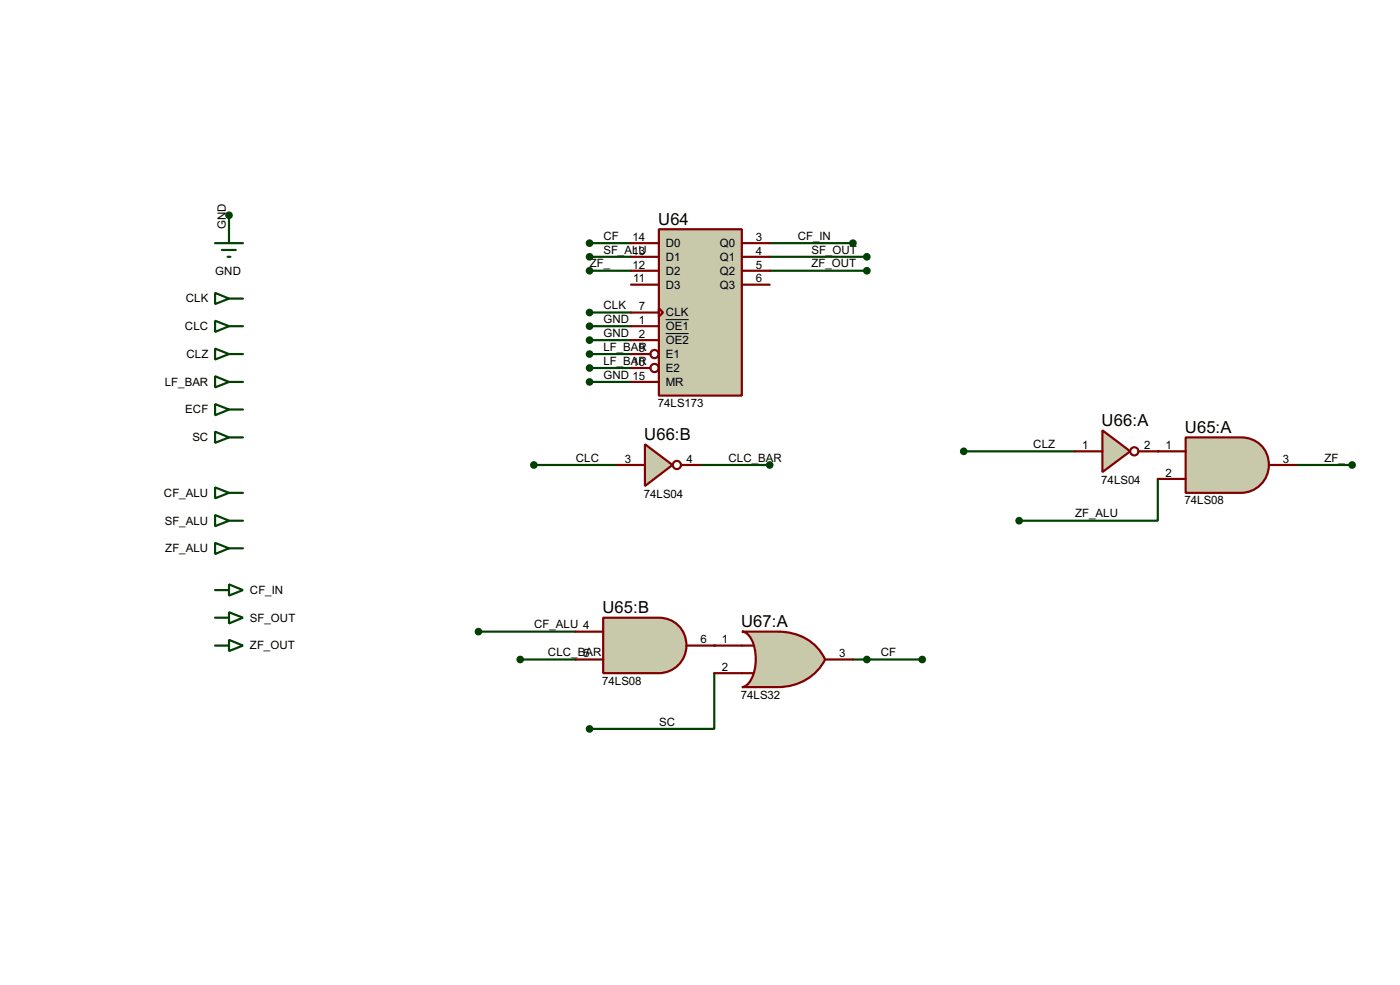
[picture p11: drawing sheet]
<svg xmlns="http://www.w3.org/2000/svg" width="256mm" height="180mm" viewBox="0 0 256 180" stroke-linecap="round" stroke-linejoin="round" font-family="sans-serif">
<path d="M42 39.4v2.6M108 57.2h7.6M108 59.7h7.6M108 44.5h7.6M108 47h7.6M108 49.6h7.6M141 47h17.8M141 49.6h17.8M108 62.3h7.6M108 64.8h7.6M108 67.4h7.6M108 69.9h7.6" fill="none" stroke="#004000" stroke-width=".4"/>
<circle cx="212.1" cy="82.6" r=".2" fill="#004000"/>
<path d="M141 44.5h15.3M97.8 85.1h15.3M128.3 85.1h12.7M176.6 82.6h20.3M212.1 87.7v7.6h-25.4M237.5 85.1h10.2M95.3 120.7h10.2" fill="none" stroke="#004000" stroke-width=".4"/>
<circle cx="130.9" cy="118.2" r=".2" fill="#004000"/>
<path d="M87.7 115.6h17.8M130.9 123.2v10.2h-22.9M156.3 120.7h12.7" fill="none" stroke="#004000" stroke-width=".4"/>
<path d="M120.7 42h15.2v30.4h-15.2z" fill="#c8c8aa" stroke="#800000" stroke-width=".4"/>
<g fill="none" stroke="#800000" stroke-width=".4">
<path d="M115.6 44.5h5.1M115.6 47h5.1M115.6 49.6h5.1M115.6 52.1h5.1M115.6 57.2h5.1M115.6 59.7h5.1M120.7 56.4l.8 .8-.8 .8zM135.9 44.5h5.1M135.9 47h5.1M135.9 49.6h5.1M135.9 52.1h5.1M115.6 62.3h5.1"/>
<path d="M115.6 64.8h3.6M115.6 67.4h3.6M115.6 69.9h5.1"/>
<circle cx="119.9" cy="64.8" r=".75"/>
<circle cx="119.9" cy="67.4" r=".75"/>
</g>
<path d="M122 58.5h4.2M122 61.1h4.2" fill="none" stroke="#000" stroke-width=".18"/>
<g fill="#004000" stroke="#004000" stroke-width=".4">
<circle cx="108" cy="57.2" r=".5"/>
<circle cx="108" cy="59.7" r=".5"/>
<circle cx="108" cy="62.3" r=".5"/>
<circle cx="108" cy="64.8" r=".5"/>
<circle cx="108" cy="67.4" r=".5"/>
<circle cx="108" cy="69.9" r=".5"/>
<circle cx="41.9" cy="39.4" r=".5"/>
<circle cx="108" cy="44.5" r=".5"/>
<circle cx="108" cy="47" r=".5"/>
<circle cx="108" cy="49.6" r=".5"/>
<circle cx="158.8" cy="47" r=".5"/>
<circle cx="158.8" cy="49.6" r=".5"/>
</g>
<g fill="none" stroke="#004000" stroke-width=".4">
<path d="M39.4 53.6l2.6 1.1-2.6 1zM39.4 58.7l2.6 1-2.6 1.1zM39.4 44.5h5.1M40.7 45.8h2.5M41.7 47h.5M42 42v2.5M42 54.7h2.5M42 59.7h2.5M39.4 63.8l2.6 1-2.6 1zM39.4 68.9l2.6 1-2.6 1zM39.4 74l2.6 1-2.6 1zM39.4 79l2.6 1.1-2.6 1z"/>
<path d="M42 64.8h2.5M42 69.9h2.5M42 75h2.5M39.4 89.2l2.6 1-2.6 1zM39.4 94.3l2.6 1-2.6 1zM39.4 99.4l2.6 1-2.6 1zM42 80.1h2.5M42 90.2h2.5M42 95.3h2.5M39.4 108h2.6M39.4 113.1h2.6M39.4 118.2h2.6"/>
<path d="M42 107l2.5 1-2.5 1zM42 112.1l2.5 1-2.5 1zM42 117.1l2.5 1.1-2.5 1zM42 100.4h2.5"/>
</g>
<path d="M217.2 80.1h10.2a5.1 5.1 0 0 1 5.1 5 5.1 5.1 0 0 1-5.1 5.1h-10.2z" fill-rule="evenodd" fill="#c8c8aa" stroke="#800000" stroke-width=".4"/>
<path d="M212.1 82.6h5.1M212.1 87.7h5.1M232.5 85.1h5" fill="none" stroke="#800000" stroke-width=".4"/>
<path d="M202 78.8l5.1 3.8-5.1 3.8z" fill="#c8c8aa" stroke="#800000" stroke-width=".4"/>
<g fill="none" stroke="#800000" stroke-width=".4">
<path d="M196.9 82.6h5.1M208.6 82.6h3.5"/>
<circle cx="207.8" cy="82.6" r=".75"/>
</g>
<g fill="#004000" stroke="#004000" stroke-width=".4">
<circle cx="186.7" cy="95.3" r=".5"/>
<circle cx="176.5" cy="82.6" r=".5"/>
<circle cx="247.7" cy="85.1" r=".5"/>
<circle cx="156.2" cy="44.5" r=".5"/>
</g>
<path d="M118.2 81.3l5 3.8-5 3.9z" fill="#c8c8aa" stroke="#800000" stroke-width=".4"/>
<g fill="none" stroke="#800000" stroke-width=".4">
<path d="M113.1 85.1h5.1M124.8 85.1h3.5"/>
<circle cx="124" cy="85.1" r=".75"/>
</g>
<g fill="#004000" stroke="#004000" stroke-width=".4">
<circle cx="141" cy="85.1" r=".5"/>
<circle cx="97.8" cy="85.1" r=".5"/>
<circle cx="95.3" cy="120.7" r=".5"/>
</g>
<path d="M135.9 115.6h6.6a9.1 9.1 0 0 1 8.7 5.1 9.5 9.5 0 0 1-8.7 5.1h-6.6a2.3 2.3 0 0 0 1.8-1.5 8.4 8.4 0 0 0-.4-7.9l-.9-.7z" fill-rule="evenodd" fill="#c8c8aa" stroke="#800000" stroke-width=".4"/>
<path d="M130.9 118.2h7.1M130.9 123.2h7.1M151.2 120.7h5.1" fill="none" stroke="#800000" stroke-width=".4"/>
<path d="M110.5 113.1h10.2a5.1 5.1 0 0 1 5.1 5 5.1 5.1 0 0 1-5.1 5.1h-10.2z" fill-rule="evenodd" fill="#c8c8aa" stroke="#800000" stroke-width=".4"/>
<path d="M105.5 115.6h5M125.8 118.2h5.1M105.5 120.7h5" fill="none" stroke="#800000" stroke-width=".4"/>
<g fill="#004000" stroke="#004000" stroke-width=".4">
<circle cx="108" cy="133.4" r=".5"/>
<circle cx="168.9" cy="120.7" r=".5"/>
<circle cx="158.8" cy="120.7" r=".5"/>
<circle cx="87.6" cy="115.6" r=".5"/>
</g>
<g font-size="3.4">
<text x="120.6" y="41.2">U64</text>
<text x="201.8" y="78">U66:A</text>
<text x="118" y="80.5">U66:B</text>
<text x="217.1" y="79.3">U65:A</text>
<text x="110.4" y="112.3">U65:B</text>
<text x="135.8" y="114.8">U67:A</text>
</g>
<g font-size="2.4">
<text x="41.4" y="41.9" transform="rotate(-90 41.4 41.9)">GND</text>
<text x="110.5" y="43.9">CF</text>
<text x="110.5" y="46.4">SF_AL3</text>
<text x="115.9" y="44.1">14</text>
<text x="115.9" y="46.6">1U</text>
<text x="122" y="45.2">D0</text>
<text x="122" y="47.7">D1</text>
<text x="131.9" y="45.2">Q0</text>
<text x="131.9" y="47.7">Q1</text>
<text x="138.5" y="44.1">3</text>
<text x="138.5" y="46.6">4</text>
<text x="146.1" y="43.9">CF_IN</text>
<text x="148.6" y="46.4">SF_OUT</text>
<text x="39.4" y="50.3">GND</text>
<text x="108" y="49">ZF_</text>
<text x="115.9" y="49.2">12</text>
<text x="116" y="51.7">11</text>
<text x="122" y="50.3">D2</text>
<text x="122" y="52.8">D3</text>
<text x="131.9" y="50.3">Q2</text>
<text x="131.9" y="52.8">Q3</text>
<text x="138.5" y="49.2">5</text>
<text x="138.5" y="51.7">6</text>
<text x="148.6" y="49">ZF_OUT</text>
<text x="34" y="55.4">CLK</text>
<text x="110.5" y="56.6">CLK</text>
<text x="110.5" y="59.1">GND</text>
<text x="117" y="56.8">7</text>
<text x="117" y="59.3">1</text>
<text x="122" y="57.9">CLK</text>
<text x="33.9" y="60.4">CLC</text>
<text x="34.1" y="65.5">CLZ</text>
<text x="110.5" y="61.7">GND</text>
<text x="110.5" y="64.2">LF_BAR</text>
<text x="117" y="61.9">2</text>
<text x="117" y="64.4">9</text>
<text x="122" y="60.4">OE1</text>
<text x="122" y="63">OE2</text>
<text x="122" y="65.5">E1</text>
<text x="30.2" y="70.6">LF_BAR</text>
<text x="110.5" y="66.7">LF_BAR</text>
<text x="110.5" y="69.3">GND 15</text>
<text x="115.9" y="67">10</text>
<text x="122" y="68.1">E2</text>
<text x="122" y="70.6">MR</text>
<text x="33.9" y="75.7">ECF</text>
<text x="120.5" y="74.5">74LS173</text>
<text x="35.2" y="80.8">SC</text>
<text x="189.3" y="82">CLZ</text>
<text x="198.3" y="82.2">1</text>
<text x="209.6" y="82.2">2</text>
<text x="213.5" y="82.2">1</text>
<text x="105.5" y="84.5">CLC</text>
<text x="114.5" y="84.7">3</text>
<text x="125.8" y="84.7">4</text>
<text x="133.4" y="84.5">CLC_BAR</text>
<text x="201.8" y="88.5">74LS04</text>
<text x="213.5" y="87.3">2</text>
<text x="235" y="84.7">3</text>
<text x="242.6" y="84.5">ZF_</text>
<text x="30" y="90.9">CF_ALU</text>
<text x="118" y="91.1">74LS04</text>
<text x="196.9" y="94.7">ZF_ALU</text>
<text x="217" y="92.3">74LS08</text>
<text x="30.2" y="96">SF_ALU</text>
<text x="30.3" y="101.1">ZF_ALU</text>
<text x="45.8" y="108.7">CF_IN</text>
<text x="45.8" y="113.8">SF_OUT</text>
<text x="45.8" y="118.9">ZF_OUT</text>
<text x="97.8" y="115">CF_ALU 4</text>
<text x="128.3" y="117.8">6</text>
<text x="132.3" y="117.8">1</text>
<text x="100.4" y="120.1">CLC_B5AR</text>
<text x="110.3" y="125.3">74LS08</text>
<text x="132.3" y="122.8">2</text>
<text x="153.7" y="120.3">3</text>
<text x="161.3" y="120.1">CF</text>
<text x="135.7" y="127.9">74LS32</text>
<text x="120.7" y="132.8">SC</text>
</g>
</svg>
